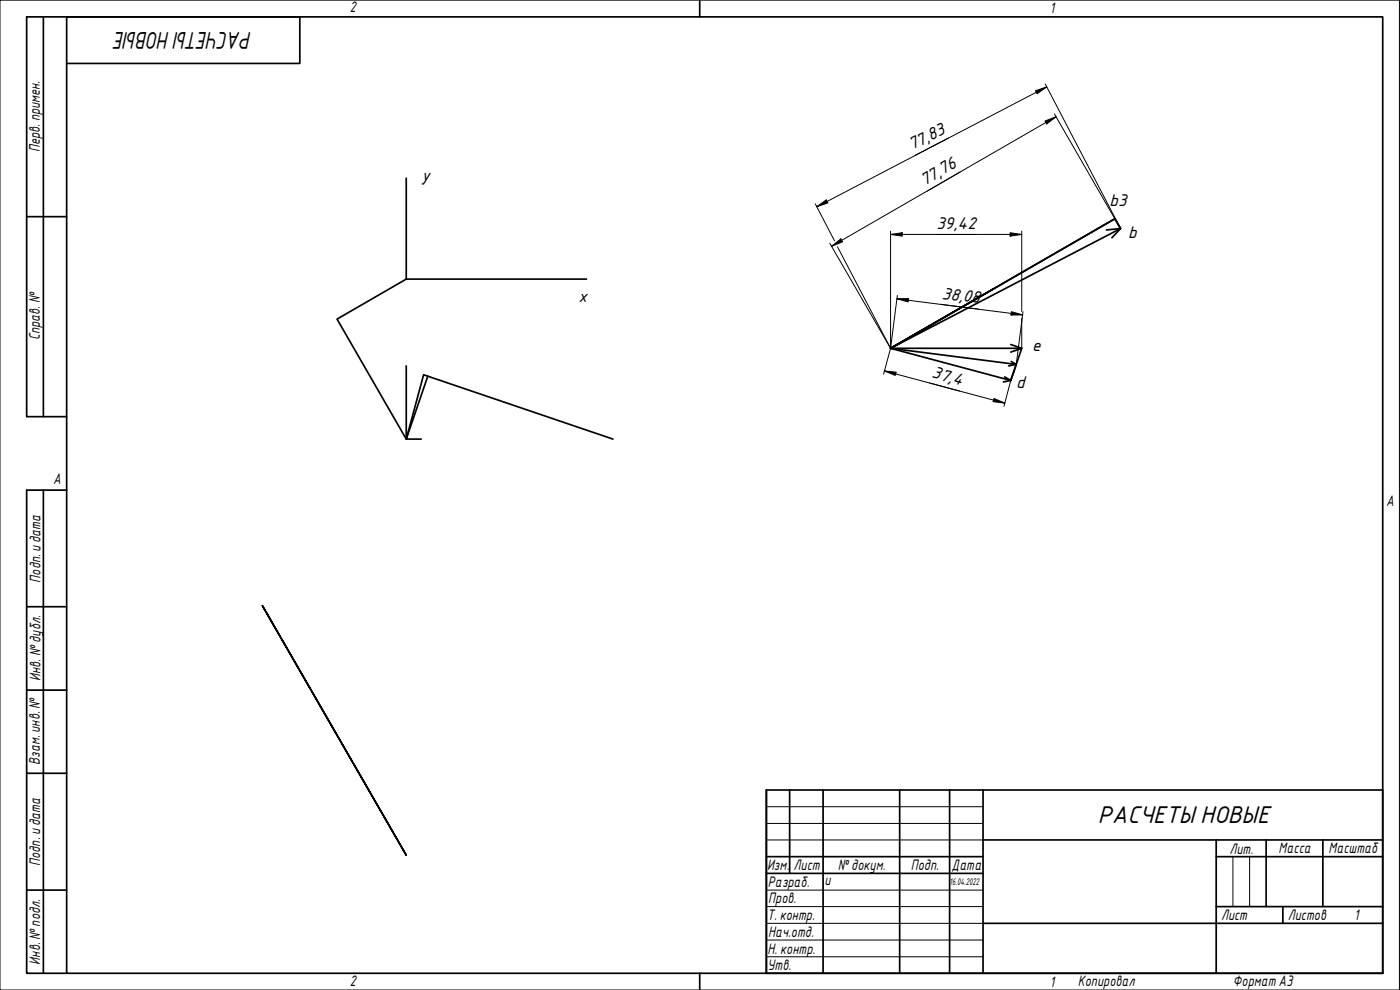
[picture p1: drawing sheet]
<svg xmlns="http://www.w3.org/2000/svg" width="420mm" height="297mm" viewBox="0 0 420 297" stroke-linecap="round" stroke-linejoin="round" font-family="sans-serif">
<path d="M20 5.1h395v286.9h-395zM210 0v5.1M210 292v5" fill="none" stroke="#000" stroke-width=".51"/>
<path d="M0 0h420v297h-420z" fill="none" stroke="#000" stroke-width=".3"/>
<g fill="none" stroke="#000" stroke-width=".51">
<path d="M230 237h185v55h-185zM237 237v25.1M247 237v55M270 237v55M285 237v55M295 237v55M230 257h65M295 252h120M365 257h50M365 252v40M380 252v20M397 252v20"/>
<path d="M230 262.1h65M295 277h120M365 272h50M385 272v5"/>
</g>
<path d="M230 242h65M230 247.1h65M230 252h65M370 257v15M375 257v15M230 267.1h65M230 272h65M230 277h65M230 282.1h65M230 287.1h65" fill="none" stroke="#000" stroke-width=".3"/>
<g fill="none" stroke="#000" stroke-width=".51">
<path d="M13 5.1v119.9M20 19h70v-13.9h-82v119.9h12M121.9 53.5v30.2l-20.7 12 20.7 36 5.2-19.3 56.9 19.3M8 65h12M332 69l4.3-.4-2.6 2.8M336.3 68.6l-1.7-3-67.3 38.9M121.9 83.7h54.1M298.2 86.7l-30.9 17.8 67.3-38.9 1.7 3-69 35.9M121.9 109.8v21.9h4.5M128.4 112.8l-6.5 18.9M267.3 104.5l37.7 4.8-1.7 4.9M267.3 104.5h39.3l-3.3 9.7z"/>
<path d="M301.5 113.1l1.8 1.1-2.2 .4M303.3 103.4l3.3 1.1-3.3 1.1M303.5 108.4l1.5 .9-2.3 .5M13 147.1v144.9M20 147.1h-12v144.9h12M8 182h12M78.7 181.7l43.2 74.9-43.2-74.9M8 207.1h12M8 232h12M8 267.1h12"/>
</g>
<g fill="none" stroke="#000" stroke-width=".3">
<path d="M310.8 27.2l3.3-1.1-2.8 2zM313.6 36.3l3.3-1.3-2.8 2.2zM313.7 25.2l22.6 43.4M314.1 26.1l-69 35.9M316.4 34.1l18.2 31.5M316.9 35l-67.3 38.9M284.7 41.4l-10.1 5.3M288.2 51.6l-9.9 5.7M244.7 61.1l5.7 11.1M245.1 62l2.9-2 .5 .9zM249 73l18.3 31.5M249.6 73.9l2.7-2.2 .6 .9z"/>
<path d="M251.3 74l16 30.5M267.3 70.3l3.5-.5v1.1zM267.3 70.3h39.3M267.3 69.3v35.2M303.1 69.8l3.5 .5-3.5 .6zM306.6 69.3v24.2M269.2 89.6h3.5l-.2 1zM269.2 89.6l37.7 4.9M269.3 88.6l-2 15.9M303.5 93.5l3.4 1h-3.5zM306.6 95.5v9M307 93.5l-2 15.8"/>
<path d="M265.4 111.3l3.5 .4-.2 .9zM265.4 111.3l36.2 9.7M267.3 104.5l-2.1 7.8M279 114.9l9 2.4M298.3 119.6l3.3 1.4-3.5-.5zM303.3 114.2l-2 7.7"/>
</g>
<g fill="#000">
<path d="M310.8 27.2l3.3-1.1-2.8 2z" fill-rule="evenodd"/>
<path d="M313.6 36.3l3.3-1.3-2.8 2.2z" fill-rule="evenodd"/>
<path d="M245.1 62l2.9-2 .5 .9z" fill-rule="evenodd"/>
<path d="M249.6 73.9l2.7-2.2 .6 .9z" fill-rule="evenodd"/>
<path d="M267.3 70.3l3.5-.5v1.1z" fill-rule="evenodd"/>
<path d="M303.1 69.8l3.5 .5-3.5 .6z" fill-rule="evenodd"/>
<path d="M269.2 89.6h3.5l-.2 1z" fill-rule="evenodd"/>
<path d="M303.5 93.5l3.4 1h-3.5z" fill-rule="evenodd"/>
<path d="M265.4 111.3l3.5 .4-.2 .9z" fill-rule="evenodd"/>
<path d="M298.3 119.6l3.3 1.4-3.5-.5z" fill-rule="evenodd"/>
</g>
<g font-size="7">
<text x="75.6" y="9.5" transform="rotate(180 75.6 9.5)">РАСЧЕТЫНОВЫЕ</text>
<text x="329.5" y="247">РАСЧЕТЫНОВЫЕ</text>
</g>
<g font-size="4.9">
<text x="273.7" y="45.1" transform="rotate(-28 273.7 45.1)">77,83</text>
<text x="126.5" y="54.2">y</text>
<text x="277.4" y="55.8" transform="rotate(-30 277.4 55.8)">77,76</text>
<text x="333" y="61.9">b3</text>
<text x="281.1" y="68.6">39,42</text>
<text x="338.6" y="71.3">b</text>
<text x="282.6" y="89.6" transform="rotate(7 282.6 89.6)">38,08</text>
<text x="173.6" y="90.6">x</text>
<text x="309.8" y="105.3">e</text>
<text x="279.5" y="113.2" transform="rotate(15 279.5 113.2)">37,4</text>
<text x="305" y="116.5">d</text>
</g>
<g font-size="4.4">
<text x="105" y="3.7">2</text>
<text x="315" y="3.8">1</text>
<text x="11.9" y="45.6" transform="rotate(-90 11.9 45.6)">Перв. примен.</text>
<text x="12" y="102.2" transform="rotate(-90 12 102.2)">Справ. №</text>
<text x="16" y="145.2">A</text>
<text x="416" y="151.7">A</text>
<text x="12.2" y="174.8" transform="rotate(-90 12.2 174.8)">Подп. идата</text>
<text x="12.2" y="204.3" transform="rotate(-90 12.2 204.3)">Инв. №дубл.</text>
<text x="12" y="229.5" transform="rotate(-90 12 229.5)">Взам. инв. №</text>
<text x="369" y="256.1">Лит.</text>
<text x="383.7" y="256.1">Масса</text>
<text x="398.7" y="256.1">Масштаб</text>
<text x="12.1" y="259.8" transform="rotate(-90 12.1 259.8)">Подп. идата</text>
<text x="230.2" y="261.1">Изм.</text>
<text x="238.2" y="261.1">Лист</text>
<text x="251.5" y="261">№докум.</text>
<text x="273.4" y="261.2">Подп.</text>
<text x="285.6" y="261.2">Дата</text>
<text x="230.4" y="266.1">Разраб.</text>
<text x="247.4" y="265.7">u</text>
<text x="230.6" y="271.1">Пров.</text>
<text x="230.3" y="276.1">Т. контр.</text>
<text x="230.5" y="281.1">Нач.отд.</text>
<text x="366.5" y="276.1">Лист</text>
<text x="386.5" y="276.1">Листов</text>
<text x="406.4" y="276">1</text>
<text x="230.4" y="286.1">Н. контр.</text>
<text x="12.1" y="289.4" transform="rotate(-90 12.1 289.4)">Инв. №подл.</text>
<text x="230.3" y="291.1">Утв.</text>
<text x="105" y="295.9">2</text>
<text x="315" y="296.1">1</text>
<text x="323.5" y="295.8">Копировал</text>
<text x="370" y="295.8">Формат А3</text>
</g>
<text font-size="2.8" x="285" y="265.5">16.04.2022</text>
</svg>
